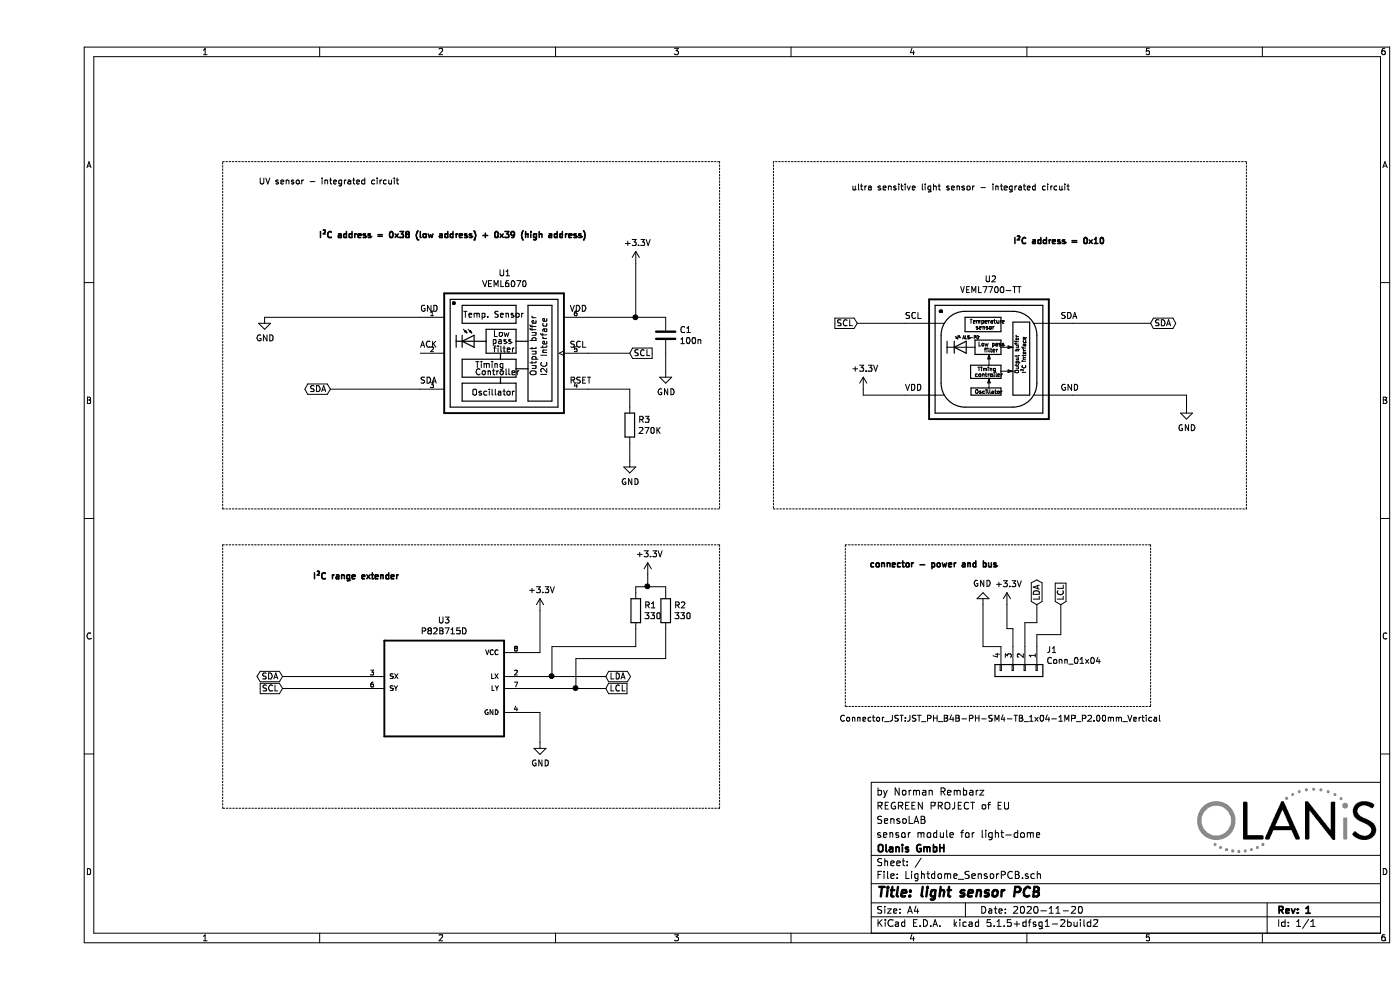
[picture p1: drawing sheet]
EESchema Schematic File Version 4
EELAYER 30 0
EELAYER END
$Descr A4 11693 8268
encoding utf-8
Sheet 1 1
Title "light sensor PCB"
Date "2020-11-20"
Rev "1"
Comp "Olanis GmbH"
Comment1 "sensor module for light-dome"
Comment2 "SensoLAB"
Comment3 "REGREEN PROJECT of EU"
Comment4 "by Norman Rembarz"
$EndDescr
$Comp
L VEML6070:VEML6070 U1
U 1 1
P 3900 2850
F 0 "U1" H 3906 3420 50  0000 C CNN
F 1 "VEML6070" H 3906 3329 50  0000 C CNN
F 2 "VEML6070:PHODET_VEML6070" H 3900 2850 50  0001 L BNN
F 3 "" H 3900 2850 50  0001 L BNN
F 4 "Vishay" H 3900 2850 50  0001 L BNN "MANUFACTURER"
	1    3900 2850
	1    0    0    -1  
$EndComp
$Comp
L VEML7700-TT:VEML7700-TT U2
U 1 1
P 7950 3000
F 0 "U2" H 7966 3670 50  0000 C CNN
F 1 "VEML7700-TT" H 7966 3579 50  0000 C CNN
F 2 "VEML7700-TT:XDCR_VEML7700-TT" H 7950 3000 50  0001 L BNN
F 3 "" H 7950 3000 50  0001 L BNN
F 4 "Manufacturer Recommendation" H 7950 3000 50  0001 L BNN "STANDARD"
F 5 "1.3" H 7950 3000 50  0001 L BNN "PARTREV"
F 6 "Vishay" H 7950 3000 50  0001 L BNN "MANUFACTURER"
	1    7950 3000
	1    0    0    -1  
$EndComp
$Comp
L power:GND #PWR02
U 1 1
P 7900 5050
F 0 "#PWR02" H 7900 4800 50  0001 C CNN
F 1 "GND" H 7905 4877 50  0000 C CNN
F 2 "" H 7900 5050 50  0001 C CNN
F 3 "" H 7900 5050 50  0001 C CNN
	1    7900 5050
	-1   0    0    1   
$EndComp
$Comp
L power:GND #PWR01
U 1 1
P 1900 2650
F 0 "#PWR01" H 1900 2400 50  0001 C CNN
F 1 "GND" H 1905 2477 50  0000 C CNN
F 2 "" H 1900 2650 50  0001 C CNN
F 3 "" H 1900 2650 50  0001 C CNN
	1    1900 2650
	1    0    0    -1  
$EndComp
$Comp
L power:GND #PWR06
U 1 1
P 9600 3400
F 0 "#PWR06" H 9600 3150 50  0001 C CNN
F 1 "GND" H 9605 3227 50  0000 C CNN
F 2 "" H 9600 3400 50  0001 C CNN
F 3 "" H 9600 3400 50  0001 C CNN
	1    9600 3400
	1    0    0    -1  
$EndComp
$Comp
L power:+3.3V #PWR04
U 1 1
P 5000 2200
F 0 "#PWR04" H 5000 2050 50  0001 C CNN
F 1 "+3.3V" H 5015 2373 50  0000 C CNN
F 2 "" H 5000 2200 50  0001 C CNN
F 3 "" H 5000 2200 50  0001 C CNN
	1    5000 2200
	1    0    0    -1  
$EndComp
$Comp
L power:+3.3V #PWR05
U 1 1
P 6900 3250
F 0 "#PWR05" H 6900 3100 50  0001 C CNN
F 1 "+3.3V" H 6915 3423 50  0000 C CNN
F 2 "" H 6900 3250 50  0001 C CNN
F 3 "" H 6900 3250 50  0001 C CNN
	1    6900 3250
	1    0    0    -1  
$EndComp
$Comp
L power:+3.3V #PWR03
U 1 1
P 8100 5050
F 0 "#PWR03" H 8100 4900 50  0001 C CNN
F 1 "+3.3V" H 8115 5223 50  0000 C CNN
F 2 "" H 8100 5050 50  0001 C CNN
F 3 "" H 8100 5050 50  0001 C CNN
	1    8100 5050
	1    0    0    -1  
$EndComp
Wire Wire Line
	8650 3300 9600 3300
Wire Wire Line
	9600 3300 9600 3400
Wire Wire Line
	7250 3300 6900 3300
Wire Wire Line
	6900 3300 6900 3250
Wire Wire Line
	5000 2200 5000 2650
Wire Wire Line
	5000 2650 4600 2650
Wire Wire Line
	1900 2650 3200 2650
Text GLabel 2450 3250 0    50   BiDi ~ 0
SDA
Text GLabel 9300 2700 2    50   BiDi ~ 0
SDA
Text GLabel 6850 2700 0    50   Input ~ 0
SCL
Text GLabel 4950 2950 2    50   Input ~ 0
SCL
Text GLabel 8350 5050 1    50   BiDi ~ 0
LDA
Text GLabel 8550 5050 1    50   Input ~ 0
LCL
Wire Wire Line
	7900 5050 7900 5400
Wire Wire Line
	7900 5400 8050 5400
Wire Wire Line
	8100 5050 8100 5250
Wire Wire Line
	8100 5250 8150 5250
Wire Wire Line
	8150 5250 8150 5400
Wire Wire Line
	8350 5050 8350 5200
Wire Wire Line
	8350 5200 8250 5200
Wire Wire Line
	8250 5200 8250 5400
Wire Wire Line
	8550 5050 8550 5300
Wire Wire Line
	8550 5300 8350 5300
Wire Wire Line
	8350 5300 8350 5400
Wire Wire Line
	9300 2700 8650 2700
Wire Wire Line
	7250 2700 6850 2700
Wire Wire Line
	4950 2950 4600 2950
Wire Wire Line
	3200 3250 2450 3250
Wire Notes Line
	6150 4250 10100 4250
Wire Notes Line
	10100 4250 10100 1350
Wire Notes Line
	10100 1350 6150 1350
Wire Notes Line
	6150 1350 6150 4250
Wire Notes Line
	5700 1350 5700 4250
Wire Notes Line
	1550 4250 1550 1350
Wire Notes Line
	6750 4550 9300 4550
Wire Notes Line
	9300 4550 9300 5900
Wire Notes Line
	9300 5900 6750 5900
Wire Notes Line
	6750 5900 6750 4550
Text Notes 1850 1550 0    50   ~ 0
UV sensor - integrated circuit
Text Notes 6800 1600 0    50   ~ 0
ultra sensitive light sensor - integrated circuit
Text Notes 8150 2050 0    50   ~ 10
I²C address = 0x10
Text Notes 2350 2000 0    50   ~ 10
I²C address = 0x38 (low address) + 0x39 (high address)
$Comp
L P82B715D:P82B715D U3
U 1 1
P 3400 5750
F 0 "U3" H 3400 6320 50  0000 C CNN
F 1 "P82B715D" H 3400 6229 50  0000 C CNN
F 2 "SOIC127P599X175-8N" H 3400 5750 50  0001 L BNN
F 3 "" H 3400 5750 50  0001 L BNN
	1    3400 5750
	1    0    0    -1  
$EndComp
Text GLabel 4750 5650 2    50   BiDi ~ 0
LDA
Text GLabel 4750 5750 2    50   Input ~ 0
LCL
Wire Wire Line
	4100 5650 4300 5650
Wire Wire Line
	4100 5750 4500 5750
Text GLabel 2050 5750 0    50   Input ~ 0
SCL
Text GLabel 2050 5650 0    50   BiDi ~ 0
SDA
$Comp
L power:+3.3V #PWR07
U 1 1
P 4200 5100
F 0 "#PWR07" H 4200 4950 50  0001 C CNN
F 1 "+3.3V" H 4215 5273 50  0000 C CNN
F 2 "" H 4200 5100 50  0001 C CNN
F 3 "" H 4200 5100 50  0001 C CNN
	1    4200 5100
	1    0    0    -1  
$EndComp
$Comp
L power:GND #PWR08
U 1 1
P 4200 6200
F 0 "#PWR08" H 4200 5950 50  0001 C CNN
F 1 "GND" H 4205 6027 50  0000 C CNN
F 2 "" H 4200 6200 50  0001 C CNN
F 3 "" H 4200 6200 50  0001 C CNN
	1    4200 6200
	1    0    0    -1  
$EndComp
$Comp
L Device:R R1
U 1 1
P 5000 5100
F 0 "R1" H 5070 5146 50  0000 L CNN
F 1 "330" H 5070 5055 50  0000 L CNN
F 2 "Resistor_SMD:R_1206_3216Metric_Pad1.42x1.75mm_HandSolder" V 4930 5100 50  0001 C CNN
F 3 "~" H 5000 5100 50  0001 C CNN
	1    5000 5100
	1    0    0    -1  
$EndComp
Connection ~ 4300 5650
Wire Wire Line
	4300 5650 4750 5650
Connection ~ 4500 5750
Wire Wire Line
	4500 5750 4750 5750
$Comp
L power:+3.3V #PWR09
U 1 1
P 5100 4800
F 0 "#PWR09" H 5100 4650 50  0001 C CNN
F 1 "+3.3V" H 5115 4973 50  0000 C CNN
F 2 "" H 5100 4800 50  0001 C CNN
F 3 "" H 5100 4800 50  0001 C CNN
	1    5100 4800
	1    0    0    -1  
$EndComp
$Comp
L Connector_Generic:Conn_01x04 J1
U 1 1
P 8250 5600
F 0 "J1" V 8077 5780 50  0000 L CNN
F 1 "Conn_01x04" V 8168 5780 50  0000 L CNN
F 2 "Connector_JST:JST_PH_B4B-PH-SM4-TB_1x04-1MP_P2.00mm_Vertical" V 8650 4050 50  0000 L CNN
F 3 "~" H 8250 5600 50  0001 C CNN
	1    8250 5600
	0    1    1    0   
$EndComp
$Comp
L Device:R R2
U 1 1
P 5250 5100
F 0 "R2" H 5320 5146 50  0000 L CNN
F 1 "330" H 5320 5055 50  0000 L CNN
F 2 "Resistor_SMD:R_1206_3216Metric_Pad1.42x1.75mm_HandSolder" V 5180 5100 50  0001 C CNN
F 3 "~" H 5250 5100 50  0001 C CNN
	1    5250 5100
	1    0    0    -1  
$EndComp
$Comp
L Device:R R3
U 1 1
P 4950 3550
F 0 "R3" H 5020 3596 50  0000 L CNN
F 1 "270K" H 5020 3505 50  0000 L CNN
F 2 "Resistor_SMD:R_0603_1608Metric_Pad1.05x0.95mm_HandSolder" V 4880 3550 50  0001 C CNN
F 3 "~" H 4950 3550 50  0001 C CNN
	1    4950 3550
	1    0    0    -1  
$EndComp
$Comp
L power:GND #PWR010
U 1 1
P 4950 3850
F 0 "#PWR010" H 4950 3600 50  0001 C CNN
F 1 "GND" H 4955 3677 50  0000 C CNN
F 2 "" H 4950 3850 50  0001 C CNN
F 3 "" H 4950 3850 50  0001 C CNN
	1    4950 3850
	1    0    0    -1  
$EndComp
Wire Wire Line
	4600 3250 4950 3250
Wire Wire Line
	4950 3250 4950 3400
Wire Wire Line
	4950 3700 4950 3850
$Comp
L Device:C C1
U 1 1
P 5250 2800
F 0 "C1" H 5365 2846 50  0000 L CNN
F 1 "100n" H 5365 2755 50  0000 L CNN
F 2 "Capacitor_SMD:C_0603_1608Metric_Pad1.05x0.95mm_HandSolder" H 5288 2650 50  0001 C CNN
F 3 "~" H 5250 2800 50  0001 C CNN
	1    5250 2800
	1    0    0    -1  
$EndComp
$Comp
L power:GND #PWR011
U 1 1
P 5250 3100
F 0 "#PWR011" H 5250 2850 50  0001 C CNN
F 1 "GND" H 5255 2927 50  0000 C CNN
F 2 "" H 5250 3100 50  0001 C CNN
F 3 "" H 5250 3100 50  0001 C CNN
	1    5250 3100
	1    0    0    -1  
$EndComp
Wire Wire Line
	5250 2950 5250 3100
Wire Wire Line
	5250 2650 5000 2650
Connection ~ 5000 2650
Wire Notes Line
	1550 1350 5700 1350
Wire Notes Line
	1550 4250 5700 4250
Wire Wire Line
	2700 5650 2050 5650
Wire Wire Line
	2050 5750 2700 5750
Wire Notes Line
	1550 4550 5700 4550
Wire Notes Line
	5700 4550 5700 6750
Wire Notes Line
	5700 6750 1550 6750
Wire Notes Line
	1550 6750 1550 4550
Wire Wire Line
	4200 5100 4200 5450
Wire Wire Line
	4200 5450 4100 5450
Wire Wire Line
	4100 5950 4200 5950
Wire Wire Line
	4200 5950 4200 6200
Wire Wire Line
	4500 5500 5250 5500
Wire Wire Line
	4500 5500 4500 5750
Wire Wire Line
	5250 5500 5250 5250
Wire Wire Line
	5000 5250 5000 5400
Wire Wire Line
	5000 5400 4300 5400
Wire Wire Line
	4300 5400 4300 5650
Wire Wire Line
	5000 4950 5000 4900
Wire Wire Line
	5000 4900 5100 4900
Wire Wire Line
	5250 4900 5250 4950
Wire Wire Line
	5100 4800 5100 4900
Connection ~ 5100 4900
Wire Wire Line
	5100 4900 5250 4900
Text Notes 2300 4850 0    50   ~ 10
I²C range extender
Text Notes 6950 4750 0    50   ~ 10
connector - power and bus
$EndSCHEMATC
